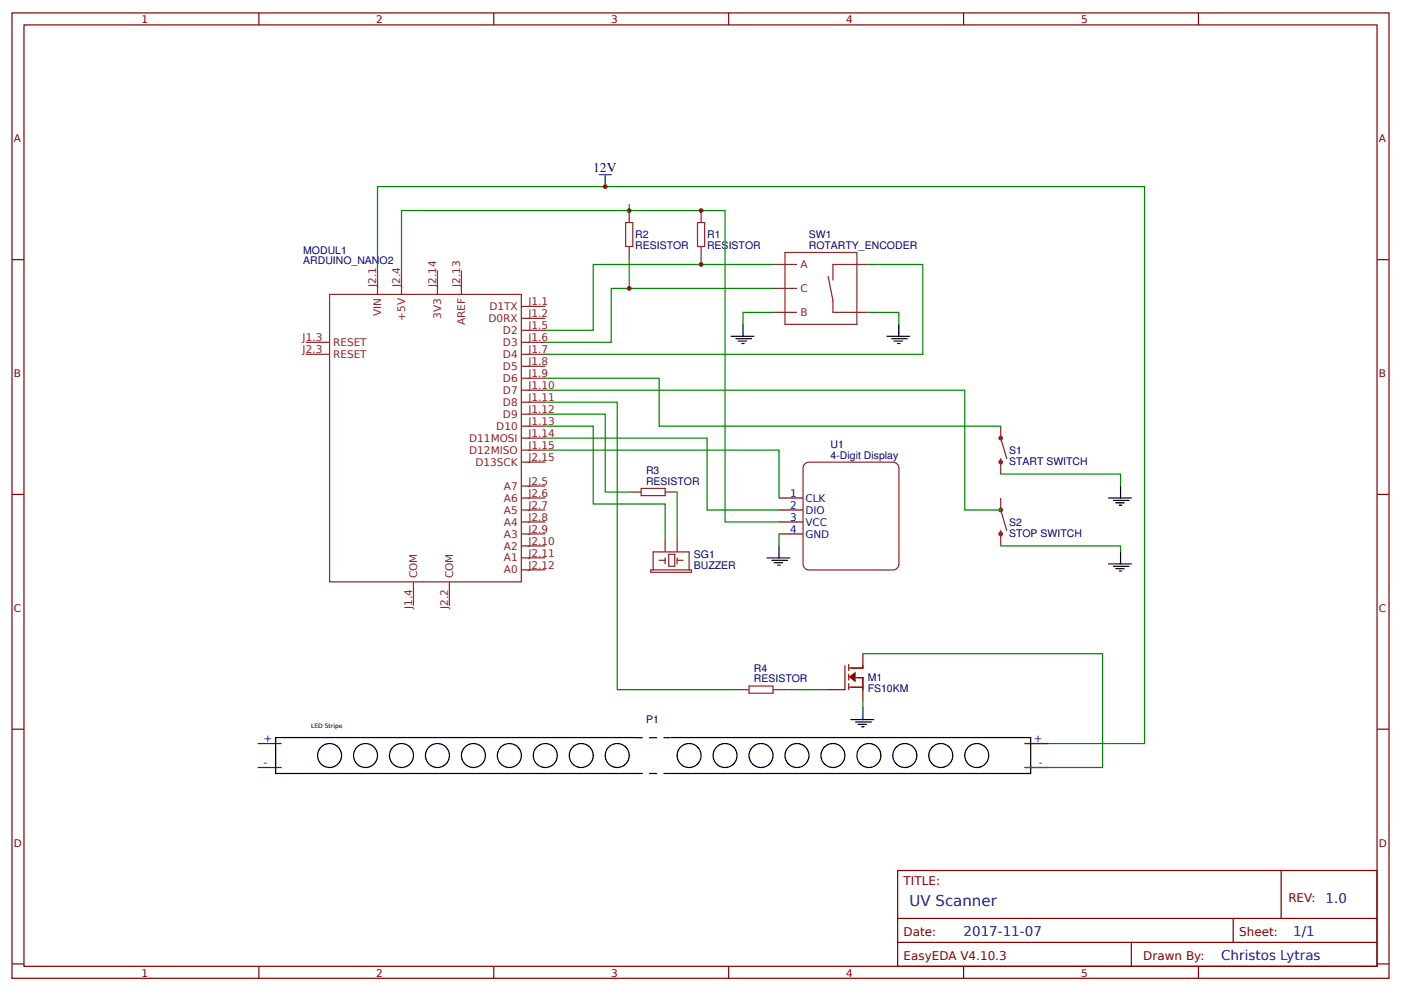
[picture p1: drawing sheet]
<svg xmlns="http://www.w3.org/2000/svg" width="312mm" height="221mm" viewBox="0 0 312 221" stroke-linecap="round" stroke-linejoin="round" font-family="sans-serif">
<g fill="none" stroke="#800" stroke-width=".27">
<path d="M2.7 2.9h306.4v214.9h-306.4zM5.3 5.5h301.1v209.7h-301.1zM57.6 2.9v2.6M109.9 2.9v2.6M162.2 2.9v2.6M214.4 2.9v2.6M266.7 2.9v2.6M2.7 57.8h2.6M306.4 57.8h2.7M2.7 110.1h2.6M306.4 110.1h2.7M184 153.6h2.7"/>
<path d="M192 145.6v2.6M192 153.6v2.6M2.7 162.4h2.6M306.4 162.4h2.7M199.8 193.8h106.6v21.4h-106.6zM285.1 193.8v10.7M2.7 214.6h2.6M57.6 215.2v2.6M109.9 215.2v2.6M162.2 215.2v2.6M199.8 204.5h106.6M199.8 209.8h106.6"/>
<path d="M214.4 215.2v2.6M251.8 209.8v5.4M266.7 215.2v2.6M274.4 204.5v5.3M306.4 214.6h2.7"/>
</g>
<g fill="none" stroke="#8d2323" stroke-width=".27">
<path d="M139.2 49.6h1.6v5.3h-1.6zM140 46.9v2.7M140 54.9v2.7M155.2 49.6h1.6v5.3h-1.6zM156 46.9v2.7M156 54.9v2.7M172 58.9h5.4M174.7 56.2h16v16h-16zM193.4 58.9h-8v3.5M68 76.2h5.3M68 78.9h5.3M73.3 65.6h42.7v64h-42.7z"/>
<path d="M84 60.2v5.4M89.3 60.2v5.4M97.3 60.2v5.4M102.7 60.2v5.4M116 68.2h5.3M116 70.9h5.3M116 76.2h5.3M116 73.6h5.3M116 78.9h5.3M172 69.6h5.4M172 64.2h5.4M184.3 61.6l1.1 5.3v2.7h8"/>
<path d="M116 81.6h5.3M116 84.2h5.3M116 86.9h5.3M116 89.6h5.3M116 92.2h5.3M116 94.9h5.3M116 97.6h5.3M222.7 94.9v2.7l1.3 4.5M116 100.2h5.3M116 108.2h5.3M116 110.9h5.3M116 113.6h5.3"/>
<path d="M116 116.2h5.3M116 118.9h5.3M116 102.9h5.3M140 109.6h2.7M142.7 108.8h5.3v1.6h-5.3zM148 109.6h2.7M222.7 102.1v3.5M222.7 110.9v2.7l1.3 4.5M222.7 118.1v3.5M92 129.6v5.3M100 129.6v5.3M116 121.6h5.3"/>
<path d="M116 124.2h5.3M116 126.9h5.3M144.8 126.9h9.1v.5h-9.1zM145.4 126.9v-4h8v4M146.7 124.8h1.3M148 120.2v2.7M148 124.2v1.4M148.8 123.4h1.4v2.7h-1.4zM150.7 124.8h1.3M150.7 120.2v2.7M150.7 124.2v1.4M164 153.6h2.7"/>
<path d="M166.7 152.8h5.3v1.6h-5.3zM172 153.6h2.7"/>
</g>
<path d="M188 148.2v5.4h-1.3M188.9 148v1.3M188.9 150.1v1.3M188.9 152.2v1.3M189.1 153h2.9M190.4 150.9h1.6v2.7M192 148.2v.6h-2.9" fill="none" stroke="#a00000" stroke-width=".27"/>
<path d="M189.1 150.7l1.2-.9v1.9z" fill="#800" stroke="#800" stroke-width=".27"/>
<g fill="none" stroke="#8d2323" stroke-width=".53">
<circle cx="222.7" cy="97.6" r=".27"/>
<circle cx="222.7" cy="113.6" r=".27"/>
<circle cx="222.7" cy="102.9" r=".27"/>
<circle cx="222.7" cy="118.9" r=".27"/>
</g>
<path d="M133.3 38.9h2.7M134.7 38.9v2.7" fill="none" stroke="#00f" stroke-width=".27"/>
<path d="M170.7 124.2h5.1M171.8 124.8h3.4M172.3 125.3h1.9M173.1 125.8h.5M173.4 121.6v2.6" fill="none" stroke="#000" stroke-width=".27"/>
<path d="M156 57.6v1.3M172 58.9h-40v14.7h-10.7M84 60.2v-18.6h170.7v124h-26.7M172 64.2h-36v12h-14.7" fill="none" stroke="#080" stroke-width=".27"/>
<circle cx="156" cy="58.9" r=".53" fill="#c00"/>
<path d="M140 45.6v1.3h21.4v69.3h12M140 57.6v6.6" fill="none" stroke="#080" stroke-width=".27"/>
<circle cx="140" cy="64.2" r=".53" fill="#c00"/>
<g fill="none" stroke="#000" stroke-width=".27">
<path d="M162.7 74.9h5.1M163.8 75.4h3.4M164.3 76h1.9M165.1 76.5h.5M165.4 72.2v2.7M197.4 74.9h5M198.4 75.4h3.5M199 76h1.8M199.8 76.5h.5M200 72.2v2.7M246.7 110.9h5.1M247.8 111.4h3.4"/>
<path d="M248.3 112h1.9M249.1 112.5h.5M249.4 108.2v2.7M246.7 125.6h5.1M247.8 126.1h3.4M248.3 126.6h1.9M249.1 127.2h.5M249.4 122.9v2.7"/>
</g>
<path d="M193.4 58.9h12v20h-84.1M172 69.6h-6.6v2.6M193.4 69.6h6.6v2.6M121.3 84.2h25.4v10.7h76M121.3 86.9h93.4v26.7h8M150.7 109.6v10.6M222.7 105.6h26.7v2.6M222.7 121.6h26.7v1.3" fill="none" stroke="#080" stroke-width=".27"/>
<circle cx="140" cy="46.9" r=".53" fill="#c00"/>
<path d="M140 46.9h-50.7v13.3" fill="none" stroke="#080" stroke-width=".27"/>
<path d="M179 103.5l.6-.5 .4-.1h18.7a1.33 1.33 0 0 1 1.3 1.3v21.4a1.33 1.33 0 0 1-1.3 1.3h-18.7a1.33 1.33 0 0 1-1.3-1.3v-21.4z" fill="none" stroke="#8d2323" stroke-width=".27"/>
<path d="M173.4 110.9h5.3M173.4 113.6h5.3M173.4 116.2h5.3M173.4 118.9h5.3" fill="none" stroke="#800" stroke-width=".27"/>
<circle cx="156" cy="46.9" r=".53" fill="#c00"/>
<path d="M121.3 97.6h36.1v16h16M121.3 89.6h16.1v64h26.6M121.3 100.2h52.1v10.7M173.4 118.9v2.7M174.7 153.6h9.3M192 145.6h53.4v25.3h-17.4" fill="none" stroke="#080" stroke-width=".27"/>
<g fill="none" stroke="#000" stroke-width=".27">
<path d="M141.4 164.2h-80.1v8h80.1M149.4 164.2h80v8h-80"/>
<circle cx="73.3" cy="168.2" r="2.67"/>
<circle cx="81.3" cy="168.2" r="2.67"/>
<circle cx="89.3" cy="168.2" r="2.67"/>
<circle cx="97.3" cy="168.2" r="2.67"/>
<circle cx="105.3" cy="168.2" r="2.67"/>
<circle cx="113.3" cy="168.2" r="2.67"/>
<circle cx="121.3" cy="168.2" r="2.67"/>
<circle cx="129.3" cy="168.2" r="2.67"/>
<circle cx="137.3" cy="168.2" r="2.67"/>
<circle cx="153.4" cy="168.2" r="2.67"/>
<circle cx="161.4" cy="168.2" r="2.67"/>
<circle cx="169.4" cy="168.2" r="2.67"/>
<circle cx="177.4" cy="168.2" r="2.67"/>
<circle cx="185.4" cy="168.2" r="2.67"/>
<circle cx="193.4" cy="168.2" r="2.67"/>
<circle cx="201.4" cy="168.2" r="2.67"/>
<circle cx="209.4" cy="168.2" r="2.67"/>
<circle cx="217.4" cy="168.2" r="2.67"/>
</g>
<path d="M57.3 165.6h5.4M57.3 170.9h5.4M228 165.6h5.4M228 170.9h5.4" fill="none" stroke="#800" stroke-width=".27"/>
<path d="M141.3 164.3h7.8M141.4 172.2h7.8" fill="none" stroke="#000" stroke-width=".27" stroke-dasharray="1.6 1.6"/>
<circle cx="134.7" cy="41.6" r=".53" fill="#c00"/>
<path d="M192 157.6v2.6M189.4 160.2h5M190.4 160.8h3.5M191 161.3h1.8M191.8 161.8h.5" fill="none" stroke="#000" stroke-width=".27"/>
<path d="M121.3 92.2h13.4v17.4h5.3M121.3 94.9h10.7v17.3h16v8M192 156.2v1.4" fill="none" stroke="#080" stroke-width=".27"/>
<text font-size="3.3" fill="#00f" x="202.4" y="201.8">UV Scanner</text>
<text font-size="3" fill="#000080" x="132" y="38.4">12V</text>
<g font-size="3" fill="#00f">
<text x="295" y="201">1.0</text>
<text x="214.4" y="208.5">2017-11-07</text>
<text x="287.8" y="208.5">1/1</text>
<text x="271.8" y="213.8">Christos Lytras</text>
</g>
<g font-size="2.7" fill="#800">
<text x="201.1" y="197">TITLE:</text>
<text x="286.7" y="200.8">REV:</text>
<text x="201.1" y="208.5">Date:</text>
<text x="275.8" y="208.5">Sheet:</text>
<text x="201.1" y="213.8">EasyEDA V4.10.3</text>
<text x="254.4" y="213.8">Drawn By:</text>
</g>
<g font-size="2.3" fill="#800">
<text x="31.5" y="5.1">1</text>
<text x="83.7" y="5.1">2</text>
<text x="136" y="5.1">3</text>
<text x="188.3" y="5.1">4</text>
<text x="240.6" y="5.1">5</text>
<text x="3.1" y="31.7">A</text>
<text x="306.8" y="31.7">A</text>
<text x="3.1" y="84">B</text>
<text x="306.8" y="84">B</text>
<text x="3.1" y="136.2">C</text>
<text x="306.8" y="136.2">C</text>
<text x="3.1" y="188.5">D</text>
<text x="306.8" y="188.5">D</text>
<text x="31.5" y="217.4">1</text>
<text x="83.7" y="217.4">2</text>
<text x="136" y="217.4">3</text>
<text x="188.3" y="217.4">4</text>
<text x="240.6" y="217.4">5</text>
</g>
<g font-size="2.3" fill="#000080">
<text x="141.4" y="53.1">R2</text>
<text x="157.4" y="53.1">R1</text>
<text x="180" y="53">SW1</text>
<text x="67.5" y="58.9">ARDUINO_NANO2</text>
<text x="67.5" y="56.5">MODUL1</text>
<text x="141.4" y="55.5">RESISTOR</text>
<text x="157.4" y="55.5">RESISTOR</text>
<text x="180" y="55.4">ROTARTY_ENCODER</text>
<text x="184.8" y="99.7">U1</text>
<text x="224.6" y="101.1">S1</text>
<text x="143.8" y="108">RESISTOR</text>
<text x="143.8" y="105.5">R3</text>
<text x="184.8" y="102.1">4-Digit Display</text>
<text x="224.6" y="103.5">START SWITCH</text>
<text x="224.6" y="119.5">STOP SWITCH</text>
<text x="224.6" y="117.1">S2</text>
<text x="154.4" y="124.3">SG1</text>
<text x="154.4" y="126.7">BUZZER</text>
<text x="167.8" y="149.5">R4</text>
<text x="167.8" y="152">RESISTOR</text>
<text x="193.1" y="154.1">FS10KM</text>
<text x="193.1" y="151.7">M1</text>
<text x="143.8" y="161">P1</text>
</g>
<g font-size="2.3" fill="#8d2323">
<text x="178.2" y="59.7">A</text>
<text x="83.7" y="64" transform="rotate(-90 83.7 64)">J2.1</text>
<text x="89.1" y="64" transform="rotate(-90 89.1 64)">J2.4</text>
<text x="97.1" y="64" transform="rotate(-90 97.1 64)">J2.14</text>
<text x="102.4" y="64" transform="rotate(-90 102.4 64)">J2.13</text>
<text x="178.2" y="65">C</text>
<text x="84.8" y="70.4" transform="rotate(-90 84.8 70.4)">VIN</text>
<text x="90.1" y="71.4" transform="rotate(-90 90.1 71.4)">+5V</text>
<text x="98.1" y="70.9" transform="rotate(-90 98.1 70.9)">3V3</text>
<text x="108.7" y="71.7">D0RX</text>
<text x="108.9" y="69">D1TX</text>
<text x="117.6" y="70.6">J1.2</text>
<text x="117.6" y="68">J1.1</text>
<text x="178.2" y="70.4">B</text>
<text x="67.3" y="76">J1.3</text>
<text x="74.1" y="77">RESET</text>
<text x="103.5" y="72.4" transform="rotate(-90 103.5 72.4)">AREF</text>
<text x="111.9" y="74.4">D2</text>
<text x="111.9" y="77">D3</text>
<text x="117.6" y="73.3">J1.5</text>
<text x="117.6" y="76">J1.6</text>
<text x="67.3" y="78.6">J2.3</text>
<text x="74.1" y="79.7">RESET</text>
<text x="111.9" y="79.7">D4</text>
<text x="111.9" y="82.4">D5</text>
<text x="117.6" y="78.6">J1.7</text>
<text x="117.6" y="81.3">J1.8</text>
<text x="117.6" y="84">J1.9</text>
<text x="111.9" y="85">D6</text>
<text x="111.9" y="87.7">D7</text>
<text x="117.6" y="86.6">J1.10</text>
<text x="117.6" y="89.3">J1.11</text>
<text x="110.4" y="95.7">D10</text>
<text x="111.9" y="90.4">D8</text>
<text x="111.9" y="93">D9</text>
<text x="117.6" y="94.6">J1.13</text>
<text x="117.6" y="92">J1.12</text>
<text x="104.4" y="98.4">D11MOSI</text>
<text x="104.4" y="101">D12MISO</text>
<text x="117.6" y="97.3">J1.14</text>
<text x="117.6" y="100">J1.15</text>
<text x="105.8" y="103.7">D13SCK</text>
<text x="117.6" y="108">J2.5</text>
<text x="117.6" y="102.6">J2.15</text>
<text x="112.1" y="109">A7</text>
<text x="112.1" y="111.7">A6</text>
<text x="117.6" y="110.6">J2.6</text>
<text x="117.6" y="113.3">J2.7</text>
<text x="112.1" y="114.4">A5</text>
<text x="112.1" y="117">A4</text>
<text x="112.1" y="119.7">A3</text>
<text x="117.6" y="116">J2.8</text>
<text x="117.6" y="118.6">J2.9</text>
<text x="112.1" y="122.4">A2</text>
<text x="112.1" y="125">A1</text>
<text x="117.6" y="121.3">J2.10</text>
<text x="117.6" y="124">J2.11</text>
<text x="92.8" y="128.8" transform="rotate(-90 92.8 128.8)">COM</text>
<text x="100.8" y="128.8" transform="rotate(-90 100.8 128.8)">COM</text>
<text x="112.1" y="127.7">A0</text>
<text x="117.6" y="126.6">J2.12</text>
<text x="91.7" y="135.6" transform="rotate(-90 91.7 135.6)">J1.4</text>
<text x="99.7" y="135.6" transform="rotate(-90 99.7 135.6)">J2.2</text>
</g>
<g font-size="2.3" fill="#00f">
<text x="175.9" y="110.6">1</text>
<text x="175.9" y="113.3">2</text>
<text x="179.2" y="111.7">CLK</text>
<text x="175.9" y="116">3</text>
<text x="175.9" y="118.6">4</text>
<text x="179.2" y="114.4">DIO</text>
<text x="179.2" y="117">VCC</text>
<text x="179.2" y="119.7">GND</text>
<text x="58.7" y="165.3">+</text>
<text x="230.1" y="165.3">+</text>
<text x="58.7" y="170.6">-</text>
<text x="231.2" y="170.6">-</text>
</g>
<text font-size="1.3" x="69.3" y="162.2">LED Stripe</text>
</svg>
